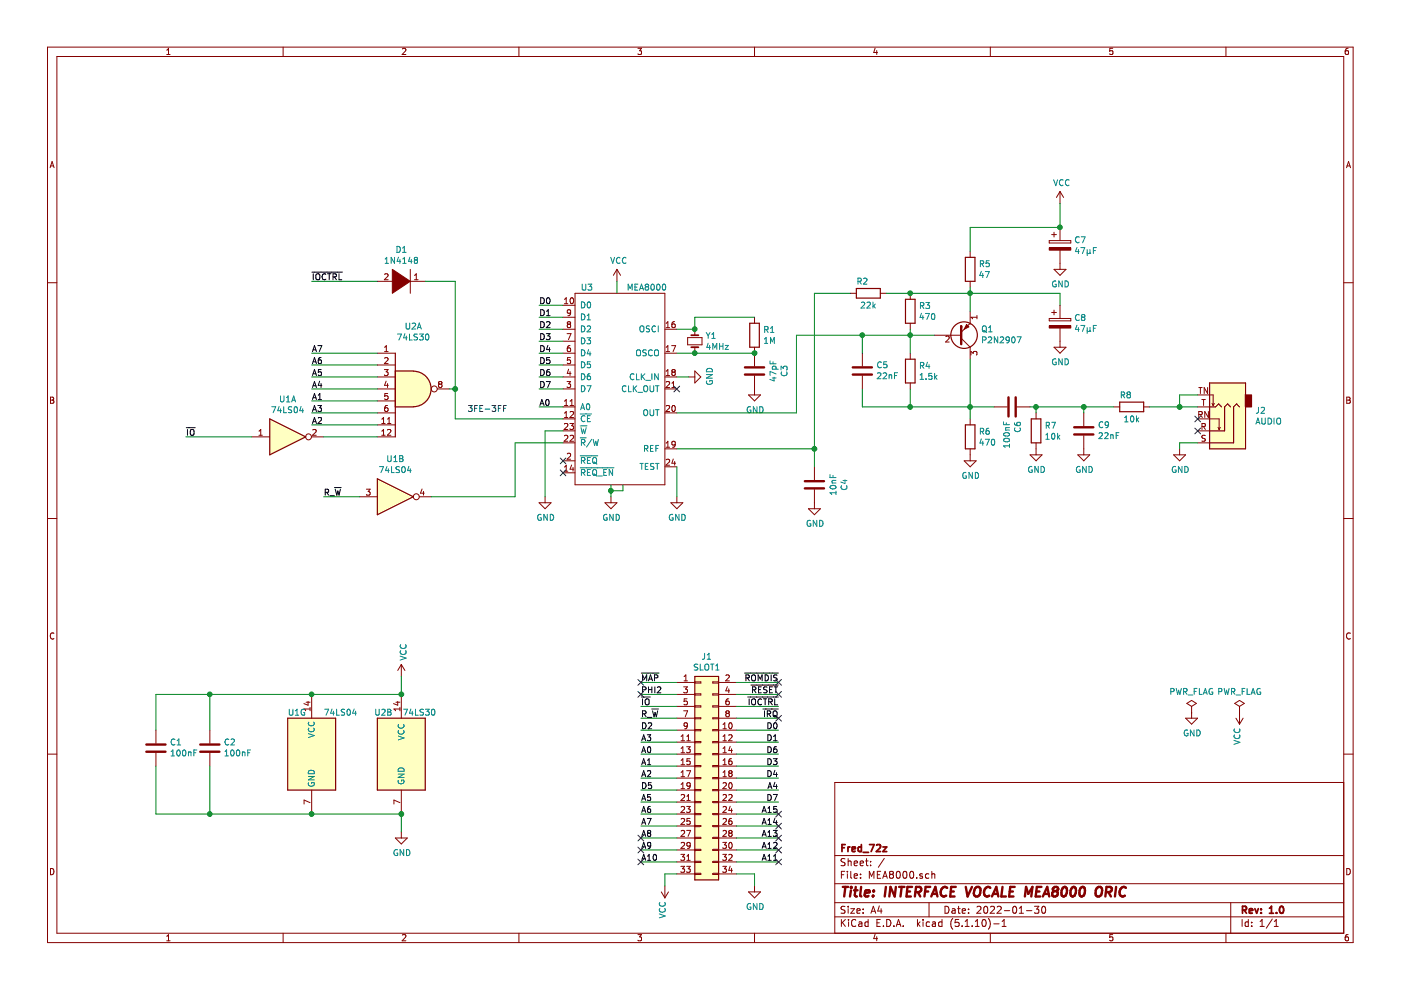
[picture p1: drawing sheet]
EESchema Schematic File Version 4
EELAYER 30 0
EELAYER END
$Descr A4 11693 8268
encoding utf-8
Sheet 1 1
Title "INTERFACE VOCALE MEA8000 ORIC"
Date "2022-01-30"
Rev "1.0"
Comp "Fred_72z"
Comment1 ""
Comment2 ""
Comment3 ""
Comment4 ""
$EndDescr
$Comp
L Device:CP C7
U 1 1
P 8850 2050
F 0 "C7" H 8968 2096 50  0000 L CNN
F 1 "47µF" H 8968 2005 50  0000 L CNN
F 2 "Capacitor_THT:CP_Radial_D5.0mm_P2.00mm" H 8888 1900 50  0001 C CNN
F 3 "~" H 8850 2050 50  0001 C CNN
	1    8850 2050
	1    0    0    -1  
$EndComp
$Comp
L Device:R R3
U 1 1
P 7600 2600
F 0 "R3" H 7670 2646 50  0000 L CNN
F 1 "470" H 7670 2555 50  0000 L CNN
F 2 "Resistor_THT:R_Axial_DIN0207_L6.3mm_D2.5mm_P10.16mm_Horizontal" V 7530 2600 50  0001 C CNN
F 3 "~" H 7600 2600 50  0001 C CNN
	1    7600 2600
	1    0    0    -1  
$EndComp
$Comp
L Device:C C4
U 1 1
P 6800 4050
F 0 "C4" V 6548 4050 50  0000 C CNN
F 1 "10nF" V 6639 4050 50  0000 C CNN
F 2 "Capacitor_THT:C_Rect_L7.0mm_W2.0mm_P5.00mm" H 6838 3900 50  0001 C CNN
F 3 "~" H 6800 4050 50  0001 C CNN
	1    6800 4050
	-1   0    0    1   
$EndComp
$Comp
L Device:R R5
U 1 1
P 8100 2250
F 0 "R5" H 8170 2296 50  0000 L CNN
F 1 "47" H 8170 2205 50  0000 L CNN
F 2 "Resistor_THT:R_Axial_DIN0207_L6.3mm_D2.5mm_P10.16mm_Horizontal" V 8030 2250 50  0001 C CNN
F 3 "~" H 8100 2250 50  0001 C CNN
	1    8100 2250
	1    0    0    -1  
$EndComp
$Comp
L Device:R R2
U 1 1
P 7250 2450
F 0 "R2" V 7150 2400 50  0000 C CNN
F 1 "22k" V 7350 2450 50  0000 C CNN
F 2 "Resistor_THT:R_Axial_DIN0207_L6.3mm_D2.5mm_P10.16mm_Horizontal" V 7180 2450 50  0001 C CNN
F 3 "~" H 7250 2450 50  0001 C CNN
	1    7250 2450
	0    1    1    0   
$EndComp
Wire Wire Line
	8100 2600 8100 2450
Wire Wire Line
	7600 2450 8100 2450
Connection ~ 8100 2450
Wire Wire Line
	8100 2450 8100 2400
Wire Wire Line
	7600 2450 7400 2450
Connection ~ 7600 2450
Wire Wire Line
	7100 2450 6800 2450
Wire Wire Line
	7800 2800 7600 2800
Wire Wire Line
	7600 2800 7600 2750
$Comp
L power:VCC #PWR014
U 1 1
P 8850 1700
F 0 "#PWR014" H 8850 1550 50  0001 C CNN
F 1 "VCC" H 8865 1873 50  0000 C CNN
F 2 "" H 8850 1700 50  0001 C CNN
F 3 "" H 8850 1700 50  0001 C CNN
	1    8850 1700
	1    0    0    -1  
$EndComp
$Comp
L Device:C C5
U 1 1
P 7200 3100
F 0 "C5" H 7085 3054 50  0000 R CNN
F 1 "22nF" H 7085 3145 50  0000 R CNN
F 2 "Capacitor_THT:C_Rect_L7.0mm_W2.0mm_P5.00mm" H 7238 2950 50  0001 C CNN
F 3 "~" H 7200 3100 50  0001 C CNN
	1    7200 3100
	-1   0    0    1   
$EndComp
$Comp
L Device:R R4
U 1 1
P 7600 3100
F 0 "R4" H 7670 3146 50  0000 L CNN
F 1 "1.5k" H 7670 3055 50  0000 L CNN
F 2 "Resistor_THT:R_Axial_DIN0207_L6.3mm_D2.5mm_P10.16mm_Horizontal" V 7530 3100 50  0001 C CNN
F 3 "~" H 7600 3100 50  0001 C CNN
	1    7600 3100
	1    0    0    -1  
$EndComp
Connection ~ 7600 2800
Wire Wire Line
	7200 2950 7200 2800
Wire Wire Line
	7200 2800 7600 2800
$Comp
L power:GND #PWR012
U 1 1
P 8100 3800
F 0 "#PWR012" H 8100 3550 50  0001 C CNN
F 1 "GND" H 8105 3627 50  0000 C CNN
F 2 "" H 8100 3800 50  0001 C CNN
F 3 "" H 8100 3800 50  0001 C CNN
	1    8100 3800
	1    0    0    -1  
$EndComp
$Comp
L Device:R R6
U 1 1
P 8100 3650
F 0 "R6" H 8170 3696 50  0000 L CNN
F 1 "470" H 8170 3605 50  0000 L CNN
F 2 "Resistor_THT:R_Axial_DIN0207_L6.3mm_D2.5mm_P10.16mm_Horizontal" V 8030 3650 50  0001 C CNN
F 3 "~" H 8100 3650 50  0001 C CNN
	1    8100 3650
	1    0    0    -1  
$EndComp
Wire Wire Line
	8100 3000 8100 3400
Wire Wire Line
	7200 3250 7200 3400
Wire Wire Line
	7200 3400 7600 3400
Connection ~ 8100 3400
Wire Wire Line
	8100 3400 8100 3500
Connection ~ 7600 3400
Wire Wire Line
	7600 3400 8100 3400
Wire Wire Line
	7600 3250 7600 3400
Wire Wire Line
	7600 2950 7600 2800
$Comp
L Device:C C6
U 1 1
P 8450 3400
F 0 "C6" H 8335 3354 50  0000 R CNN
F 1 "100nF" H 8335 3445 50  0000 R CNN
F 2 "Capacitor_THT:C_Rect_L7.0mm_W2.0mm_P5.00mm" H 8488 3250 50  0001 C CNN
F 3 "~" H 8450 3400 50  0001 C CNN
	1    8450 3400
	0    -1   -1   0   
$EndComp
Wire Wire Line
	8100 3400 8300 3400
$Comp
L power:GND #PWR013
U 1 1
P 8650 3750
F 0 "#PWR013" H 8650 3500 50  0001 C CNN
F 1 "GND" H 8655 3577 50  0000 C CNN
F 2 "" H 8650 3750 50  0001 C CNN
F 3 "" H 8650 3750 50  0001 C CNN
	1    8650 3750
	1    0    0    -1  
$EndComp
$Comp
L Device:R R7
U 1 1
P 8650 3600
F 0 "R7" H 8720 3646 50  0000 L CNN
F 1 "10k" H 8720 3555 50  0000 L CNN
F 2 "Resistor_THT:R_Axial_DIN0207_L6.3mm_D2.5mm_P10.16mm_Horizontal" V 8580 3600 50  0001 C CNN
F 3 "~" H 8650 3600 50  0001 C CNN
	1    8650 3600
	1    0    0    -1  
$EndComp
$Comp
L Device:R R8
U 1 1
P 9450 3400
F 0 "R8" V 9350 3350 50  0000 C CNN
F 1 "10k" V 9550 3400 50  0000 C CNN
F 2 "Resistor_THT:R_Axial_DIN0207_L6.3mm_D2.5mm_P10.16mm_Horizontal" V 9380 3400 50  0001 C CNN
F 3 "~" H 9450 3400 50  0001 C CNN
	1    9450 3400
	0    1    1    0   
$EndComp
$Comp
L Device:C C9
U 1 1
P 9050 3600
F 0 "C9" H 8935 3554 50  0000 R CNN
F 1 "22nF" H 8935 3645 50  0000 R CNN
F 2 "Capacitor_THT:C_Rect_L7.0mm_W2.0mm_P5.00mm" H 9088 3450 50  0001 C CNN
F 3 "~" H 9050 3600 50  0001 C CNN
	1    9050 3600
	-1   0    0    1   
$EndComp
Wire Wire Line
	9300 3400 9050 3400
Connection ~ 8650 3400
Wire Wire Line
	8650 3400 8650 3450
Wire Wire Line
	9050 3450 9050 3400
Connection ~ 9050 3400
Wire Wire Line
	9050 3400 8650 3400
$Comp
L power:GND #PWR017
U 1 1
P 9050 3750
F 0 "#PWR017" H 9050 3500 50  0001 C CNN
F 1 "GND" H 9055 3577 50  0000 C CNN
F 2 "" H 9050 3750 50  0001 C CNN
F 3 "" H 9050 3750 50  0001 C CNN
	1    9050 3750
	1    0    0    -1  
$EndComp
$Comp
L Device:CP C8
U 1 1
P 8850 2700
F 0 "C8" H 8968 2746 50  0000 L CNN
F 1 "47µF" H 8968 2655 50  0000 L CNN
F 2 "Capacitor_THT:CP_Radial_D5.0mm_P2.00mm" H 8888 2550 50  0001 C CNN
F 3 "~" H 8850 2700 50  0001 C CNN
	1    8850 2700
	1    0    0    -1  
$EndComp
$Comp
L power:GND #PWR016
U 1 1
P 8850 2850
F 0 "#PWR016" H 8850 2600 50  0001 C CNN
F 1 "GND" H 8855 2677 50  0000 C CNN
F 2 "" H 8850 2850 50  0001 C CNN
F 3 "" H 8850 2850 50  0001 C CNN
	1    8850 2850
	1    0    0    -1  
$EndComp
Wire Wire Line
	8850 2550 8850 2450
Wire Wire Line
	8850 2450 8100 2450
$Comp
L 74xx:74LS30 U2
U 1 1
P 3450 3250
F 0 "U2" H 3450 3775 50  0000 C CNN
F 1 "74LS30" H 3450 3684 50  0000 C CNN
F 2 "Package_DIP:DIP-14_W7.62mm_LongPads" H 3450 3250 50  0001 C CNN
F 3 "http://www.ti.com/lit/gpn/sn74LS30" H 3450 3250 50  0001 C CNN
	1    3450 3250
	1    0    0    -1  
$EndComp
Wire Wire Line
	3150 3350 2600 3350
Wire Wire Line
	3150 3150 2600 3150
Wire Wire Line
	3150 2950 2600 2950
Wire Wire Line
	3150 3050 2600 3050
Wire Wire Line
	3150 3250 2600 3250
Wire Wire Line
	3150 3450 2600 3450
Wire Wire Line
	3150 3550 2600 3550
$Comp
L power:GND #PWR018
U 1 1
P 9850 3750
F 0 "#PWR018" H 9850 3500 50  0001 C CNN
F 1 "GND" H 9855 3577 50  0000 C CNN
F 2 "" H 9850 3750 50  0001 C CNN
F 3 "" H 9850 3750 50  0001 C CNN
	1    9850 3750
	1    0    0    -1  
$EndComp
Wire Wire Line
	10000 3700 9850 3700
Wire Wire Line
	9850 3700 9850 3750
Wire Wire Line
	9600 3400 9850 3400
Wire Wire Line
	10000 3300 9850 3300
Wire Wire Line
	9850 3300 9850 3400
Connection ~ 9850 3400
Wire Wire Line
	9850 3400 10000 3400
NoConn ~ 10000 3500
NoConn ~ 10000 3600
Text Label 2600 3350 0    50   ~ 0
A1
Text Label 2600 3450 0    50   ~ 0
A3
Text Label 2600 3550 0    50   ~ 0
A2
Text Label 2600 3250 0    50   ~ 0
A4
Text Label 2600 2950 0    50   ~ 0
A7
Text Label 2600 3050 0    50   ~ 0
A6
Text Label 2600 3150 0    50   ~ 0
A5
$Comp
L 8bits_Interface:MEA8000 U3
U 1 1
P 5150 2750
F 0 "U3" H 4900 3100 50  0000 C CNN
F 1 "MEA8000" H 5400 3100 50  0000 C CNN
F 2 "Package_DIP:DIP-24_W15.24mm_LongPads" H 5000 2800 50  0001 C CNN
F 3 "" H 5000 2800 50  0001 C CNN
	1    5150 2750
	1    0    0    -1  
$EndComp
Text Label 4500 2550 0    50   ~ 0
D0
Text Label 4500 2650 0    50   ~ 0
D1
Text Label 4500 2750 0    50   ~ 0
D2
Text Label 4500 2850 0    50   ~ 0
D3
Text Label 4500 2950 0    50   ~ 0
D4
Text Label 4500 3050 0    50   ~ 0
D5
Text Label 4500 3150 0    50   ~ 0
D6
Text Label 4500 3250 0    50   ~ 0
D7
Wire Wire Line
	4500 2550 4700 2550
Wire Wire Line
	4500 2650 4700 2650
Wire Wire Line
	4500 2750 4700 2750
Wire Wire Line
	4500 2850 4700 2850
Wire Wire Line
	4500 2950 4700 2950
Wire Wire Line
	4500 3050 4700 3050
Wire Wire Line
	4500 3150 4700 3150
Wire Wire Line
	4500 3250 4700 3250
Wire Wire Line
	4700 3400 4500 3400
Wire Wire Line
	3800 3500 4700 3500
NoConn ~ 4700 3850
NoConn ~ 4700 3950
$Comp
L power:GND #PWR04
U 1 1
P 5100 4150
F 0 "#PWR04" H 5100 3900 50  0001 C CNN
F 1 "GND" H 5105 3977 50  0000 C CNN
F 2 "" H 5100 4150 50  0001 C CNN
F 3 "" H 5100 4150 50  0001 C CNN
	1    5100 4150
	1    0    0    -1  
$EndComp
Wire Wire Line
	5200 4050 5200 4100
Wire Wire Line
	5200 4100 5100 4100
Wire Wire Line
	5100 4100 5100 4150
Wire Wire Line
	5100 4050 5100 4100
Connection ~ 5100 4100
Wire Wire Line
	5150 2450 5150 2350
$Comp
L power:VCC #PWR05
U 1 1
P 5150 2350
F 0 "#PWR05" H 5150 2200 50  0001 C CNN
F 1 "VCC" H 5165 2523 50  0000 C CNN
F 2 "" H 5150 2350 50  0001 C CNN
F 3 "" H 5150 2350 50  0001 C CNN
	1    5150 2350
	1    0    0    -1  
$EndComp
Wire Wire Line
	5650 3750 6800 3750
Wire Wire Line
	6800 3750 6800 2450
Wire Wire Line
	5650 3450 6650 3450
Wire Wire Line
	6650 3450 6650 2800
Wire Wire Line
	6650 2800 7200 2800
Connection ~ 7200 2800
NoConn ~ 5650 3250
Text Label 4500 3400 0    50   ~ 0
A0
$Comp
L power:GND #PWR07
U 1 1
P 5650 4150
F 0 "#PWR07" H 5650 3900 50  0001 C CNN
F 1 "GND" H 5655 3977 50  0000 C CNN
F 2 "" H 5650 4150 50  0001 C CNN
F 3 "" H 5650 4150 50  0001 C CNN
	1    5650 4150
	1    0    0    -1  
$EndComp
Wire Wire Line
	5650 3900 5650 4150
Text Notes 3900 3450 0    50   ~ 0
3FE-3FF\n
$Comp
L power:PWR_FLAG #FLG01
U 1 1
P 9950 5950
F 0 "#FLG01" H 9950 6025 50  0001 C CNN
F 1 "PWR_FLAG" H 9950 6123 50  0000 C CNN
F 2 "" H 9950 5950 50  0001 C CNN
F 3 "~" H 9950 5950 50  0001 C CNN
	1    9950 5950
	1    0    0    -1  
$EndComp
$Comp
L power:PWR_FLAG #FLG02
U 1 1
P 10350 5950
F 0 "#FLG02" H 10350 6025 50  0001 C CNN
F 1 "PWR_FLAG" H 10350 6123 50  0000 C CNN
F 2 "" H 10350 5950 50  0001 C CNN
F 3 "~" H 10350 5950 50  0001 C CNN
	1    10350 5950
	1    0    0    -1  
$EndComp
$Comp
L power:GND #PWR019
U 1 1
P 9950 5950
F 0 "#PWR019" H 9950 5700 50  0001 C CNN
F 1 "GND" H 9955 5777 50  0000 C CNN
F 2 "" H 9950 5950 50  0001 C CNN
F 3 "" H 9950 5950 50  0001 C CNN
	1    9950 5950
	1    0    0    -1  
$EndComp
$Comp
L power:VCC #PWR020
U 1 1
P 10350 5950
F 0 "#PWR020" H 10350 5800 50  0001 C CNN
F 1 "VCC" V 10365 6077 50  0000 L CNN
F 2 "" H 10350 5950 50  0001 C CNN
F 3 "" H 10350 5950 50  0001 C CNN
	1    10350 5950
	-1   0    0    1   
$EndComp
$Comp
L power:VCC #PWR01
U 1 1
P 3350 5650
F 0 "#PWR01" H 3350 5500 50  0001 C CNN
F 1 "VCC" V 3365 5777 50  0000 L CNN
F 2 "" H 3350 5650 50  0001 C CNN
F 3 "" H 3350 5650 50  0001 C CNN
	1    3350 5650
	1    0    0    -1  
$EndComp
$Comp
L power:GND #PWR02
U 1 1
P 3350 6950
F 0 "#PWR02" H 3350 6700 50  0001 C CNN
F 1 "GND" H 3355 6777 50  0000 C CNN
F 2 "" H 3350 6950 50  0001 C CNN
F 3 "" H 3350 6950 50  0001 C CNN
	1    3350 6950
	1    0    0    -1  
$EndComp
Wire Wire Line
	3350 5650 3350 5800
Wire Wire Line
	3350 6800 3350 6950
Wire Wire Line
	1300 5800 1300 6100
Wire Wire Line
	1300 6400 1300 6800
Wire Wire Line
	1300 6800 1750 6800
Wire Wire Line
	1750 6400 1750 6800
Connection ~ 1750 6800
Wire Wire Line
	1750 6100 1750 5800
Connection ~ 1750 5800
Wire Wire Line
	1750 5800 1300 5800
$Comp
L Device:Q_PNP_EBC Q1
U 1 1
P 8000 2800
F 0 "Q1" H 8190 2754 50  0000 L CNN
F 1 "P2N2907" H 8190 2845 50  0000 L CNN
F 2 "Package_TO_SOT_THT:TO-92" H 8200 2900 50  0001 C CNN
F 3 "~" H 8000 2800 50  0001 C CNN
	1    8000 2800
	1    0    0    1   
$EndComp
$Comp
L Device:C C2
U 1 1
P 1750 6250
F 0 "C2" H 1635 6204 50  0000 R CNN
F 1 "100nF" H 1635 6295 50  0000 R CNN
F 2 "Capacitor_THT:C_Rect_L7.0mm_W2.0mm_P5.00mm" H 1788 6100 50  0001 C CNN
F 3 "~" H 1750 6250 50  0001 C CNN
	1    1750 6250
	-1   0    0    1   
$EndComp
$Comp
L Device:C C1
U 1 1
P 1300 6250
F 0 "C1" H 1185 6204 50  0000 R CNN
F 1 "100nF" H 1185 6295 50  0000 R CNN
F 2 "Capacitor_THT:C_Rect_L7.0mm_W2.0mm_P5.00mm" H 1338 6100 50  0001 C CNN
F 3 "~" H 1300 6250 50  0001 C CNN
	1    1300 6250
	-1   0    0    1   
$EndComp
$Comp
L MEA8000-rescue:AudioJack3_SwitchTR-Connector J2
U 1 1
P 10200 3600
F 0 "J2" H 9920 3433 50  0000 R CNN
F 1 "AUDIO" H 9920 3524 50  0000 R CNN
F 2 "Connector_Audio:Jack_3.5mm_PJ-307_Horizontal" H 10200 3600 50  0001 C CNN
F 3 "~" H 10200 3600 50  0001 C CNN
	1    10200 3600
	-1   0    0    1   
$EndComp
Text Label 6500 5700 2    50   ~ 0
~ROMDIS
Text Label 6500 5900 2    50   ~ 0
~IOCTRL
Text Label 6500 5800 2    50   ~ 0
~RESET
Text Label 6500 6000 2    50   ~ 0
~IRQ
Text Label 6500 6100 2    50   ~ 0
D0
Text Label 6500 6200 2    50   ~ 0
D1
Text Label 5350 6100 0    50   ~ 0
D2
Text Label 6500 6400 2    50   ~ 0
D3
Text Label 6500 6500 2    50   ~ 0
D4
Text Label 5350 6600 0    50   ~ 0
D5
Text Label 6500 6300 2    50   ~ 0
D6
Text Label 6500 6700 2    50   ~ 0
D7
Text Label 5350 6300 0    50   ~ 0
A0
Text Label 5350 6400 0    50   ~ 0
A1
Text Label 5350 6500 0    50   ~ 0
A2
Text Label 5350 6200 0    50   ~ 0
A3
Text Label 6500 6600 2    50   ~ 0
A4
Text Label 5350 6700 0    50   ~ 0
A5
Text Label 5350 6800 0    50   ~ 0
A6
Text Label 5350 6900 0    50   ~ 0
A7
Text Label 5350 7000 0    50   ~ 0
A8
Text Label 5350 7100 0    50   ~ 0
A9
Text Label 5350 7200 0    50   ~ 0
A10
Text Label 6500 7200 2    50   ~ 0
A11
Text Label 6500 7100 2    50   ~ 0
A12
Text Label 6500 7000 2    50   ~ 0
A13
Text Label 6500 6900 2    50   ~ 0
A14
Text Label 6500 6800 2    50   ~ 0
A15
$Comp
L power:GND #PWR010
U 1 1
P 6300 7400
F 0 "#PWR010" H 6300 7150 50  0001 C CNN
F 1 "GND" H 6305 7227 50  0000 C CNN
F 2 "" H 6300 7400 50  0001 C CNN
F 3 "" H 6300 7400 50  0001 C CNN
	1    6300 7400
	1    0    0    -1  
$EndComp
Wire Wire Line
	5650 7300 5550 7300
Wire Wire Line
	5550 7300 5550 7400
Wire Wire Line
	6150 7300 6300 7300
Wire Wire Line
	6300 7300 6300 7400
Wire Wire Line
	6150 5700 6500 5700
Wire Wire Line
	6150 5800 6500 5800
Wire Wire Line
	6150 5900 6500 5900
Wire Wire Line
	6150 6000 6500 6000
Wire Wire Line
	6150 6100 6500 6100
Wire Wire Line
	6150 6200 6500 6200
Wire Wire Line
	6150 6400 6500 6400
Wire Wire Line
	6150 6500 6500 6500
Wire Wire Line
	6150 6600 6500 6600
Wire Wire Line
	6150 6700 6500 6700
Wire Wire Line
	6150 6900 6500 6900
Wire Wire Line
	6150 7000 6500 7000
Wire Wire Line
	6150 7100 6500 7100
Wire Wire Line
	6150 7200 6500 7200
Text Label 5350 5700 0    50   ~ 0
~MAP
Text Label 5350 5800 0    50   ~ 0
PHI2
Text Label 5350 5900 0    50   ~ 0
~IO
Text Label 5350 6000 0    50   ~ 0
R_~W
Wire Wire Line
	5350 7000 5650 7000
Wire Wire Line
	5350 7100 5650 7100
Wire Wire Line
	5350 7200 5650 7200
Wire Wire Line
	5350 5700 5650 5700
Wire Wire Line
	5350 5800 5650 5800
Wire Wire Line
	5350 5900 5650 5900
Wire Wire Line
	5350 6000 5650 6000
Wire Wire Line
	5350 6100 5650 6100
Wire Wire Line
	5350 6200 5650 6200
Wire Wire Line
	5350 6400 5650 6400
Wire Wire Line
	5350 6500 5650 6500
Wire Wire Line
	5350 6600 5650 6600
Wire Wire Line
	5350 6700 5650 6700
Wire Wire Line
	5350 6900 5650 6900
$Comp
L Connector_Generic:Conn_02x17_Odd_Even J1
U 1 1
P 5850 6500
F 0 "J1" H 5900 7517 50  0000 C CNN
F 1 "SLOT1" H 5900 7426 50  0000 C CNN
F 2 "Connector_IDC:IDC-Header_2x17_P2.54mm_Horizontal" H 5850 6500 50  0001 C CNN
F 3 "~" H 5850 6500 50  0001 C CNN
	1    5850 6500
	1    0    0    -1  
$EndComp
Wire Wire Line
	6150 6800 6500 6800
Wire Wire Line
	5350 6800 5650 6800
Wire Wire Line
	5350 6300 5650 6300
Wire Wire Line
	6150 6300 6500 6300
$Comp
L 74xx:74LS04 U1
U 2 1
P 3300 4150
F 0 "U1" H 3300 4467 50  0000 C CNN
F 1 "74LS04" H 3300 4376 50  0000 C CNN
F 2 "Package_DIP:DIP-14_W7.62mm_LongPads" H 3300 4150 50  0001 C CNN
F 3 "http://www.ti.com/lit/gpn/sn74LS04" H 3300 4150 50  0001 C CNN
	2    3300 4150
	1    0    0    -1  
$EndComp
Text Label 2700 4150 0    50   ~ 0
R_~W
Wire Wire Line
	2700 4150 3000 4150
Wire Wire Line
	3600 4150 4300 4150
Wire Wire Line
	4300 4150 4300 3700
Wire Wire Line
	4300 3700 4700 3700
$Comp
L power:GND #PWR03
U 1 1
P 4550 4150
F 0 "#PWR03" H 4550 3900 50  0001 C CNN
F 1 "GND" H 4555 3977 50  0000 C CNN
F 2 "" H 4550 4150 50  0001 C CNN
F 3 "" H 4550 4150 50  0001 C CNN
	1    4550 4150
	1    0    0    -1  
$EndComp
Wire Wire Line
	4700 3600 4550 3600
Wire Wire Line
	4550 3600 4550 4150
Text Label 1550 3650 0    50   ~ 0
~IO
Wire Wire Line
	1550 3650 2100 3650
Wire Wire Line
	3800 3500 3800 3250
Wire Wire Line
	3800 3250 3750 3250
$Comp
L 74xx:74LS04 U1
U 1 1
P 2400 3650
F 0 "U1" H 2400 3967 50  0000 C CNN
F 1 "74LS04" H 2400 3876 50  0000 C CNN
F 2 "Package_DIP:DIP-14_W7.62mm_LongPads" H 2400 3650 50  0001 C CNN
F 3 "http://www.ti.com/lit/gpn/sn74LS04" H 2400 3650 50  0001 C CNN
	1    2400 3650
	1    0    0    -1  
$EndComp
Wire Wire Line
	2700 3650 3150 3650
$Comp
L MEA8000-rescue:DIODE-pspice D1
U 1 1
P 3350 2350
F 0 "D1" H 3350 2615 50  0000 C CNN
F 1 "1N4148" H 3350 2524 50  0000 C CNN
F 2 "Diode_THT:D_DO-35_SOD27_P7.62mm_Horizontal" H 3350 2350 50  0001 C CNN
F 3 "~" H 3350 2350 50  0001 C CNN
	1    3350 2350
	1    0    0    -1  
$EndComp
Wire Wire Line
	3550 2350 3800 2350
Wire Wire Line
	3800 2350 3800 3250
Connection ~ 3800 3250
Wire Wire Line
	3150 2350 2600 2350
Text Label 2600 2350 0    50   ~ 0
~IOCTRL
Wire Wire Line
	8600 3400 8650 3400
$Comp
L Device:Crystal_Small Y1
U 1 1
P 5800 2850
F 0 "Y1" V 5754 2938 50  0000 L CNN
F 1 "4MHz" V 5845 2938 50  0000 L CNN
F 2 "Crystal:Crystal_HC49-U_Vertical" H 5800 2850 50  0001 C CNN
F 3 "~" H 5800 2850 50  0001 C CNN
	1    5800 2850
	0    1    1    0   
$EndComp
Wire Wire Line
	5650 2750 5800 2750
Wire Wire Line
	5650 2950 5800 2950
$Comp
L Device:R R1
U 1 1
P 6300 2800
F 0 "R1" H 6370 2846 50  0000 L CNN
F 1 "1M" H 6370 2755 50  0000 L CNN
F 2 "Resistor_THT:R_Axial_DIN0207_L6.3mm_D2.5mm_P10.16mm_Horizontal" V 6230 2800 50  0001 C CNN
F 3 "~" H 6300 2800 50  0001 C CNN
	1    6300 2800
	1    0    0    -1  
$EndComp
Wire Wire Line
	5800 2650 6300 2650
Connection ~ 5800 2950
$Comp
L power:GND #PWR08
U 1 1
P 5750 3150
F 0 "#PWR08" H 5750 2900 50  0001 C CNN
F 1 "GND" H 5755 2977 50  0000 C CNN
F 2 "" H 5750 3150 50  0001 C CNN
F 3 "" H 5750 3150 50  0001 C CNN
	1    5750 3150
	0    -1   -1   0   
$EndComp
Wire Wire Line
	5650 3150 5750 3150
$Comp
L power:GND #PWR011
U 1 1
P 6800 4200
F 0 "#PWR011" H 6800 3950 50  0001 C CNN
F 1 "GND" H 6805 4027 50  0000 C CNN
F 2 "" H 6800 4200 50  0001 C CNN
F 3 "" H 6800 4200 50  0001 C CNN
	1    6800 4200
	1    0    0    -1  
$EndComp
Wire Wire Line
	6800 3900 6800 3750
Connection ~ 6800 3750
$Comp
L Device:C C3
U 1 1
P 6300 3100
F 0 "C3" V 6048 3100 50  0000 C CNN
F 1 "47pF" V 6139 3100 50  0000 C CNN
F 2 "Capacitor_THT:C_Rect_L7.0mm_W2.0mm_P5.00mm" H 6338 2950 50  0001 C CNN
F 3 "~" H 6300 3100 50  0001 C CNN
	1    6300 3100
	-1   0    0    1   
$EndComp
Connection ~ 6300 2950
$Comp
L power:GND #PWR09
U 1 1
P 6300 3250
F 0 "#PWR09" H 6300 3000 50  0001 C CNN
F 1 "GND" H 6305 3077 50  0000 C CNN
F 2 "" H 6300 3250 50  0001 C CNN
F 3 "" H 6300 3250 50  0001 C CNN
	1    6300 3250
	1    0    0    -1  
$EndComp
Wire Wire Line
	5800 2950 6300 2950
Wire Wire Line
	5800 2650 5800 2750
Connection ~ 5800 2750
$Comp
L power:VCC #PWR06
U 1 1
P 5550 7400
F 0 "#PWR06" H 5550 7250 50  0001 C CNN
F 1 "VCC" V 5565 7527 50  0000 L CNN
F 2 "" H 5550 7400 50  0001 C CNN
F 3 "" H 5550 7400 50  0001 C CNN
	1    5550 7400
	-1   0    0    1   
$EndComp
$Comp
L power:GND #PWR015
U 1 1
P 8850 2200
F 0 "#PWR015" H 8850 1950 50  0001 C CNN
F 1 "GND" H 8855 2027 50  0000 C CNN
F 2 "" H 8850 2200 50  0001 C CNN
F 3 "" H 8850 2200 50  0001 C CNN
	1    8850 2200
	1    0    0    -1  
$EndComp
Wire Wire Line
	8100 2100 8100 1900
Wire Wire Line
	8100 1900 8850 1900
Wire Wire Line
	8850 1700 8850 1900
Connection ~ 8850 1900
Wire Wire Line
	1750 5800 2600 5800
Wire Wire Line
	1750 6800 2600 6800
$Comp
L 74xx:74LS30 U2
U 2 1
P 3350 6300
F 0 "U2" H 3200 6650 50  0000 C CNN
F 1 "74LS30" H 3500 6650 50  0000 C CNN
F 2 "Package_DIP:DIP-14_W7.62mm_LongPads" H 3350 6300 50  0001 C CNN
F 3 "http://www.ti.com/lit/gpn/sn74LS30" H 3350 6300 50  0001 C CNN
	2    3350 6300
	1    0    0    -1  
$EndComp
Connection ~ 3350 5800
Connection ~ 3350 6800
$Comp
L 74xx:74LS04 U1
U 7 1
P 2600 6300
F 0 "U1" H 2400 6650 50  0000 L CNN
F 1 "74LS04" H 2700 6650 50  0000 L CNN
F 2 "Package_DIP:DIP-14_W7.62mm_LongPads" H 2600 6300 50  0001 C CNN
F 3 "http://www.ti.com/lit/gpn/sn74LS04" H 2600 6300 50  0001 C CNN
	7    2600 6300
	1    0    0    -1  
$EndComp
Connection ~ 2600 5800
Wire Wire Line
	2600 5800 3350 5800
Connection ~ 2600 6800
Wire Wire Line
	2600 6800 3350 6800
NoConn ~ 5350 5700
NoConn ~ 5350 5800
NoConn ~ 6500 5700
NoConn ~ 6500 5800
NoConn ~ 6500 6000
NoConn ~ 6500 6800
NoConn ~ 6500 6900
NoConn ~ 6500 7000
NoConn ~ 6500 7100
NoConn ~ 6500 7200
NoConn ~ 5350 7000
NoConn ~ 5350 7100
NoConn ~ 5350 7200
$EndSCHEMATC
